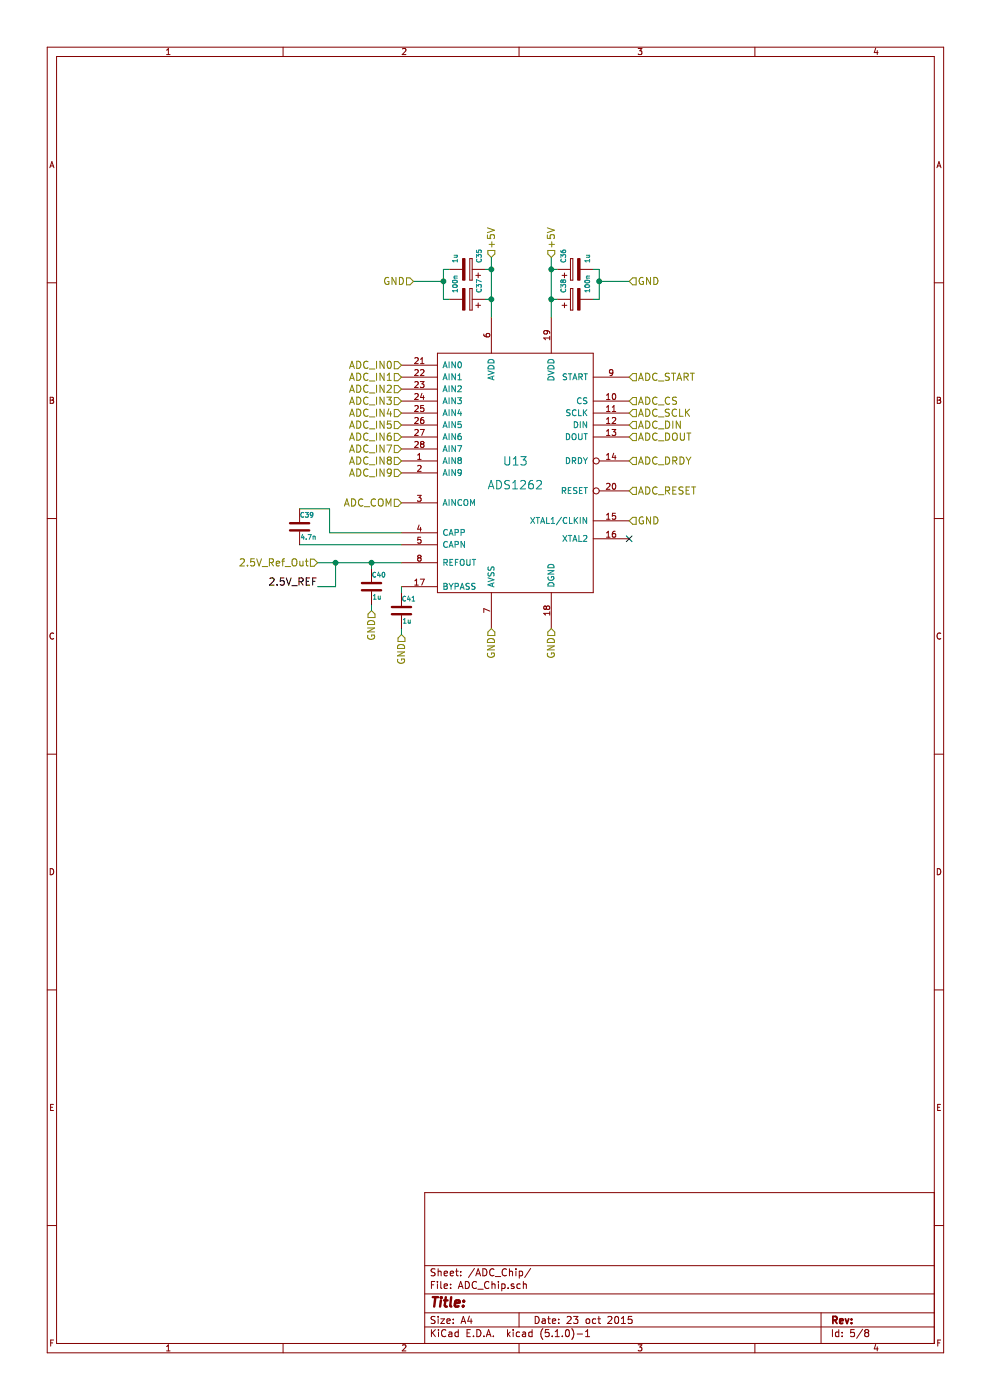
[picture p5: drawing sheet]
EESchema Schematic File Version 4
LIBS:TempCtrl-cache
EELAYER 29 0
EELAYER END
$Descr A4 8268 11693 portrait
encoding utf-8
Sheet 5 8
Title ""
Date "23 oct 2015"
Rev ""
Comp ""
Comment1 ""
Comment2 ""
Comment3 ""
Comment4 ""
$EndDescr
$Comp
L Device:CP C35
U 1 1
P 3900 2250
F 0 "C35" H 3950 2350 40 0000 L CNN
F 1 "1u" H 3950 2150 40 0000 L CNN
F 2 "Capacitor_SMD:C_0805_2012Metric_Pad1.15x1.40mm_HandSolder" H 4000 2100 30 0001 C CNN
F 3 "~" H 3900 2250 300 0000 C CNN
F 4 "-" H 0 0 50 0001 C CNN "MFR"
F 5 "-" H 0 0 50 0001 C CNN "MPN"
F 6 "-" H 0 0 50 0001 C CNN "SPR"
F 7 "-" H 0 0 50 0001 C CNN "SPN"
F 8 "-" H 0 0 50 0001 C CNN "SPURL"
	1    3900 2250
	0    1    -1   0   
$EndComp
$Comp
L Device:CP C37
U 1 1
P 3900 2500
F 0 "C37" H 3950 2600 40 0000 L CNN
F 1 "100n" H 3950 2400 40 0000 L CNN
F 2 "Capacitor_SMD:C_0805_2012Metric_Pad1.15x1.40mm_HandSolder" H 4000 2350 30 0001 C CNN
F 3 "~" H 3900 2500 300 0000 C CNN
F 4 "-" H 0 0 50 0001 C CNN "MFR"
F 5 "-" H 0 0 50 0001 C CNN "MPN"
F 6 "-" H 0 0 50 0001 C CNN "SPR"
F 7 "-" H 0 0 50 0001 C CNN "SPN"
F 8 "-" H 0 0 50 0001 C CNN "SPURL"
	1    3900 2500
	0    1    -1   0   
$EndComp
$Comp
L Custom_Components:ADS1262 U13
U 1 1
P 4300 3950
F 0 "U13" H 4300 4050 70 0000 C CNN
F 1 "ADS1262" H 4300 3851 70 0000 C CNN
F 2 "Housings_SSOP:TSSOP-28_4.4x9.7mm_Pitch0.65mm" H 4300 3950 60 0001 C CNN
F 3 "~" H 4300 3950 60 0001 C CNN
F 4 "Texas Instruments" H 0 0 50 0001 C CNN "MFR"
F 5 "ADS1262IPW" H 0 0 50 0001 C CNN "MPN"
F 6 "Farnell" H 0 0 50 0001 C CNN "SPR"
F 7 "2494428" H 0 0 50 0001 C CNN "SPN"
F 8 "-" H 0 0 50 0001 C CNN "SPURL"
	1    4300 3950
	1    0    0    -1  
$EndComp
$Comp
L Device:CP C36
U 1 1
P 4800 2250
F 0 "C36" H 4850 2350 40 0000 L CNN
F 1 "1u" H 4850 2150 40 0000 L CNN
F 2 "Capacitor_SMD:C_0805_2012Metric_Pad1.15x1.40mm_HandSolder" H 4900 2100 30 0001 C CNN
F 3 "~" H 4800 2250 300 0000 C CNN
F 4 "-" H 0 0 50 0001 C CNN "MFR"
F 5 "-" H 0 0 50 0001 C CNN "MPN"
F 6 "-" H 0 0 50 0001 C CNN "SPR"
F 7 "-" H 0 0 50 0001 C CNN "SPN"
F 8 "-" H 0 0 50 0001 C CNN "SPURL"
	1    4800 2250
	0    -1   -1   0   
$EndComp
$Comp
L Device:CP C38
U 1 1
P 4800 2500
F 0 "C38" H 4850 2600 40 0000 L CNN
F 1 "100n" H 4850 2400 40 0000 L CNN
F 2 "Capacitor_SMD:C_0805_2012Metric_Pad1.15x1.40mm_HandSolder" H 4900 2350 30 0001 C CNN
F 3 "~" H 4800 2500 300 0000 C CNN
F 4 "-" H 0 0 50 0001 C CNN "MFR"
F 5 "-" H 0 0 50 0001 C CNN "MPN"
F 6 "-" H 0 0 50 0001 C CNN "SPR"
F 7 "-" H 0 0 50 0001 C CNN "SPN"
F 8 "-" H 0 0 50 0001 C CNN "SPURL"
	1    4800 2500
	0    -1   -1   0   
$EndComp
$Comp
L Device:C C39
U 1 1
P 2500 4400
F 0 "C39" H 2500 4500 40 0000 L CNN
F 1 "4.7n" H 2506 4315 40 0000 L CNN
F 2 "Capacitor_SMD:C_0805_2012Metric_Pad1.15x1.40mm_HandSolder" H 2538 4250 30 0001 C CNN
F 3 "~" H 2500 4400 60 0000 C CNN
F 4 "-" H 0 0 50 0001 C CNN "MFR"
F 5 "-" H 0 0 50 0001 C CNN "MPN"
F 6 "-" H 0 0 50 0001 C CNN "SPR"
F 7 "-" H 0 0 50 0001 C CNN "SPN"
F 8 "-" H 0 0 50 0001 C CNN "SPURL"
	1    2500 4400
	1    0    0    -1  
$EndComp
$Comp
L Device:C C40
U 1 1
P 3100 4900
F 0 "C40" H 3100 5000 40 0000 L CNN
F 1 "1u" H 3106 4815 40 0000 L CNN
F 2 "Capacitor_SMD:C_0805_2012Metric_Pad1.15x1.40mm_HandSolder" H 3138 4750 30 0001 C CNN
F 3 "~" H 3100 4900 60 0000 C CNN
F 4 "-" H 0 0 50 0001 C CNN "MFR"
F 5 "-" H 0 0 50 0001 C CNN "MPN"
F 6 "-" H 0 0 50 0001 C CNN "SPR"
F 7 "-" H 0 0 50 0001 C CNN "SPN"
F 8 "-" H 0 0 50 0001 C CNN "SPURL"
	1    3100 4900
	1    0    0    -1  
$EndComp
$Comp
L Device:C C41
U 1 1
P 3350 5100
F 0 "C41" H 3350 5200 40 0000 L CNN
F 1 "1u" H 3356 5015 40 0000 L CNN
F 2 "Capacitor_SMD:C_0805_2012Metric_Pad1.15x1.40mm_HandSolder" H 3388 4950 30 0001 C CNN
F 3 "~" H 3350 5100 60 0000 C CNN
F 4 "-" H 0 0 50 0001 C CNN "MFR"
F 5 "-" H 0 0 50 0001 C CNN "MPN"
F 6 "-" H 0 0 50 0001 C CNN "SPR"
F 7 "-" H 0 0 50 0001 C CNN "SPN"
F 8 "-" H 0 0 50 0001 C CNN "SPURL"
	1    3350 5100
	1    0    0    -1  
$EndComp
Text HLabel 3350 4200 0    60   Input ~ 0
ADC_COM
Text HLabel 3350 3450 0    60   Input ~ 0
ADC_IN4
Text HLabel 3350 3550 0    60   Input ~ 0
ADC_IN5
Text HLabel 3350 3650 0    60   Input ~ 0
ADC_IN6
Text HLabel 3350 3750 0    60   Input ~ 0
ADC_IN7
Text HLabel 3350 3850 0    60   Input ~ 0
ADC_IN8
Text HLabel 5250 3150 2    60   Input ~ 0
ADC_START
Text HLabel 5250 3350 2    60   Input ~ 0
ADC_CS
Text HLabel 5250 3450 2    60   Input ~ 0
ADC_SCLK
Text HLabel 5250 3550 2    60   Input ~ 0
ADC_DIN
Text HLabel 5250 3650 2    60   Input ~ 0
ADC_DOUT
Text HLabel 5250 3850 2    60   Input ~ 0
ADC_DRDY
Text HLabel 5250 4100 2    60   Input ~ 0
ADC_RESET
Text Label 2650 4900 2    60   ~ 0
2.5V_REF
Text HLabel 2650 4700 0    60   Input ~ 0
2.5V_Ref_Out
Text HLabel 3350 3950 0    60   Input ~ 0
ADC_IN9
Text HLabel 3350 3150 0    60   Input ~ 0
ADC_IN1
Text HLabel 3350 3250 0    60   Input ~ 0
ADC_IN2
Text HLabel 3350 3350 0    60   Input ~ 0
ADC_IN3
Text HLabel 3350 3050 0    60   Input ~ 0
ADC_IN0
Text HLabel 4600 5250 3    59   Input ~ 0
GND
Text HLabel 4100 5250 3    59   Input ~ 0
GND
Text HLabel 3350 5300 3    59   Input ~ 0
GND
Text HLabel 3100 5100 3    59   Input ~ 0
GND
Text HLabel 5250 4350 2    59   Input ~ 0
GND
Text HLabel 5250 2350 2    59   Input ~ 0
GND
Text HLabel 3450 2350 0    59   Input ~ 0
GND
Text HLabel 4100 2150 1    59   Input ~ 0
+5V
Text HLabel 4600 2150 1    59   Input ~ 0
+5V
Wire Wire Line
	4100 2150 4100 2250
Wire Wire Line
	3450 2350 3700 2350
Wire Wire Line
	3700 2250 3700 2350
Wire Wire Line
	4600 2150 4600 2250
Wire Wire Line
	5250 2350 5000 2350
Wire Wire Line
	5000 2250 5000 2350
Wire Wire Line
	3350 4550 2500 4550
Wire Wire Line
	3100 5050 3100 5100
Wire Wire Line
	3350 5250 3350 5300
Wire Wire Line
	3100 4750 3100 4700
Wire Wire Line
	3350 4900 3350 4950
Wire Wire Line
	2500 4250 2750 4250
Wire Wire Line
	2750 4250 2750 4450
Wire Wire Line
	2750 4450 3350 4450
Wire Wire Line
	4600 2250 4650 2250
Wire Wire Line
	4650 2500 4600 2500
Wire Wire Line
	5000 2500 4950 2500
Wire Wire Line
	4950 2250 5000 2250
Wire Wire Line
	4100 2250 4050 2250
Wire Wire Line
	4050 2500 4100 2500
Wire Wire Line
	3700 2500 3750 2500
Wire Wire Line
	3750 2250 3700 2250
Wire Wire Line
	2650 4700 2800 4700
Wire Wire Line
	2650 4900 2800 4900
Wire Wire Line
	2800 4900 2800 4700
Wire Wire Line
	3700 2350 3700 2500
Wire Wire Line
	5000 2350 5000 2500
Wire Wire Line
	4600 2250 4600 2500
Wire Wire Line
	4600 2500 4600 2650
Wire Wire Line
	4100 2500 4100 2650
Wire Wire Line
	4100 2250 4100 2500
Wire Wire Line
	3100 4700 3350 4700
Wire Wire Line
	2800 4700 3100 4700
Connection ~ 3700 2350
Connection ~ 5000 2350
Connection ~ 4600 2250
Connection ~ 4600 2500
Connection ~ 4100 2500
Connection ~ 4100 2250
Connection ~ 3100 4700
Connection ~ 2800 4700
NoConn ~ 5250 4500
$EndSCHEMATC
